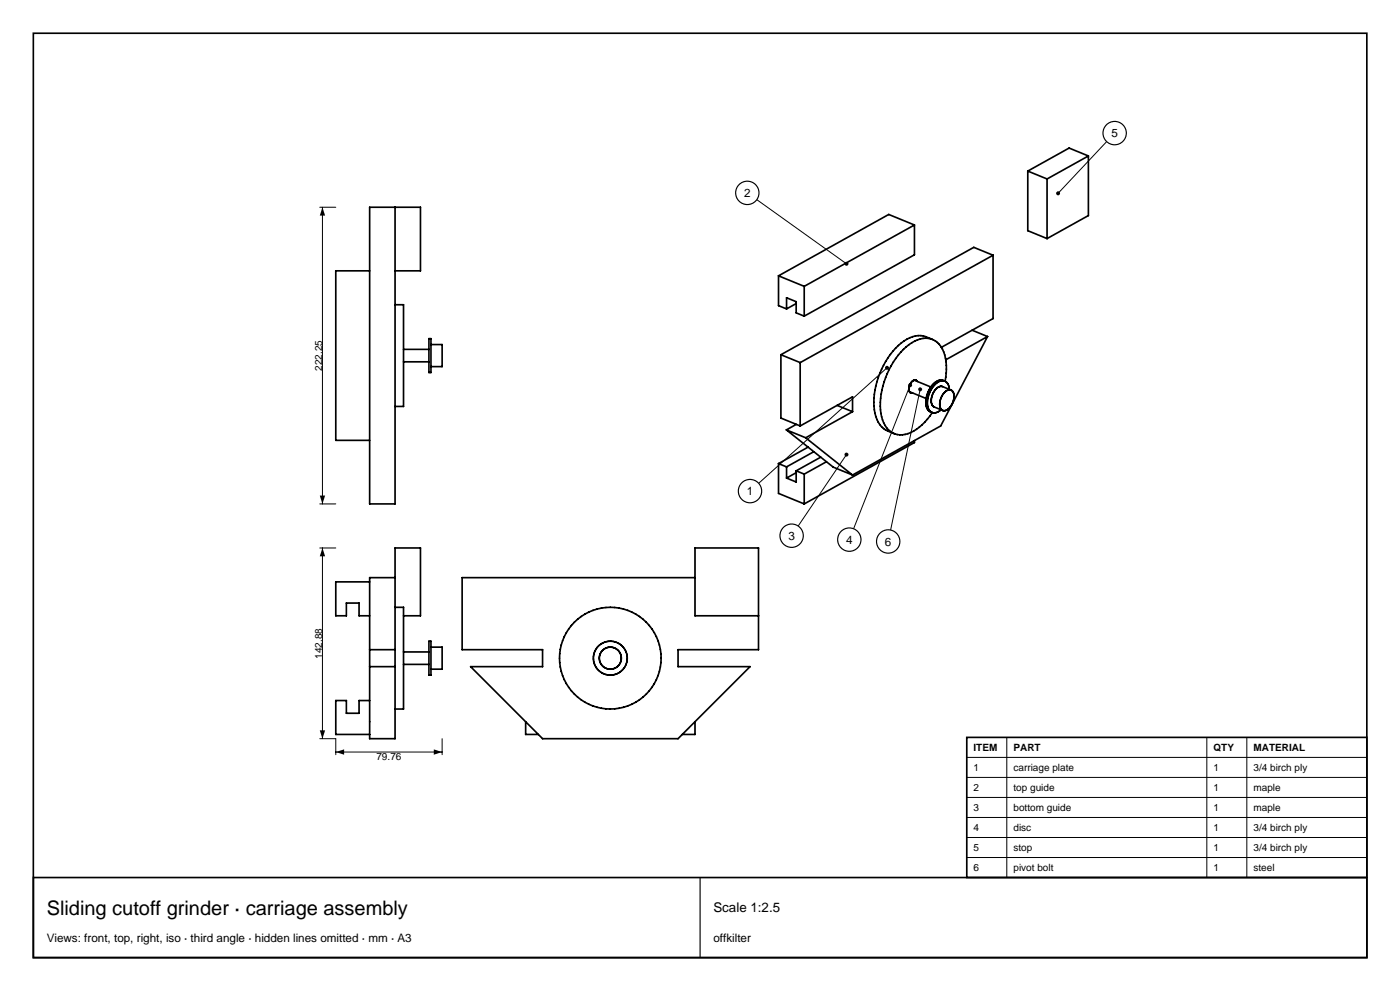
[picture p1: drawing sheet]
<svg xmlns="http://www.w3.org/2000/svg" width="420mm" height="297mm" viewBox="0 0 420 297" stroke-linecap="round" stroke-linejoin="round" font-family="sans-serif">
<g fill="none" stroke="#000" stroke-width=".5">
<path d="M10 10h400.1v277h-400.1zM308.3 51.3v17.8l5.8 2.4M308.3 51.3l5.8 2.3M314.1 53.6v17.9M326.5 46.7v17.9l-12.4 6.9M326.5 46.7l-5.8-2.3-12.4 6.9M326.5 46.7l-12.4 6.9M118.5 62.1v88.9h-7.6v-88.9h15.2v19.1h-7.6M274.3 67.4v9l-33 18.4M274.3 67.4l-7.7-3.1-33 18.4M274.3 67.4l-33 18.4M297.9 76.5l-5.8-2.4-57.8 32.2"/>
<path d="M297.9 76.5l-57.8 32.2M297.9 76.5v19l-15.5 8.6M110.9 81.2h-10.2v50.8h10.2M118.5 91.3h2.6v30.5h-2.6M233.6 82.7v8.9l2.4 1M233.6 82.7l7.7 3.1M236 92.6v-3.4l2.9 1.2v3.4l2.4 1M238.9 91l-2.9 1.6M241.3 85.8v9M291.6 99l4.7 1.9M121.1 104.7h7.6M121.1 108.4h7.6"/>
<path d="M128.7 101.5h.6v10.1h-.6zM129.3 103.3h3.3v6.6h-3.3M234.3 106.3l5.8 2.4M234.3 106.3v19l5.8 2.4M240.1 108.7v19M272.8 117.4l5 2M274.2 113.9l5.1 2.1M274.3 113.9h.5l.4 .4M274.3 113.9a2.63 2.63 0 0 0-1.2 3.8l.7 .1M279.7 101.7a7.7 7.7 0 0 0-9.3 1.1 23.7 23.7 0 0 0-7.9 21.1 7.4 7.4 0 0 0 5.8 6.1M283.4 114.2a3.5 3.5 0 0 0-4.4 2.1 6.2 6.2 0 0 0-.5 6.7l1.1 .6M283.4 114.2a2.67 2.67 0 0 1 1.4 2.5"/>
<path d="M283.4 114.2a4 4 0 0 0-4.2 2.8 5.6 5.6 0 0 0-.1 6.3l.5 .3M283.5 114.3a13.7 13.7 0 0 0-1.7-11.1 6 6 0 0 0-8.2-.5 23.2 23.2 0 0 0-9.1 22.2 5.9 5.9 0 0 0 7.9 5.1 15.1 15.1 0 0 0 7.3-6.3M285.3 116.9l-2.6-1a3.4 3.4 0 0 0-3.2 3.3l-.1 1.5 .5 1 2.9 1.3M285.3 116.9a3.3 3.3 0 0 0-3.3 3.2v1.7l.3 .8 .5 .4M285.3 116.9a3.3 3.3 0 0 1 .1 4.5l-1.4 1.5-1.2 .1M296.3 100.9l-14.1 26.8-26.4 14.7M296.3 100.9l-12.6 6.9M233.6 138.9v9l7.7 3.1M233.6 138.9l2.4 1M235.9 128.8l14.1 11.2 5.8 2.4M235.9 128.8l5.8 2.4M236 139.9v3.4"/>
<path d="M238.9 127.2l-3 1.6M241.7 131.2l14.1 11.2M242.4 134l-8.8 4.9M244.1 135.4l-8.1 4.5M246.2 137l-7.3 4.1M247.9 138.4l-6.6 3.7M251.1 121.5l4.7 1.9M255.8 123.4v-4.5l-15.7 8.8M255.8 123.4l-14.1 7.8M274.3 132v.6l-33 18.4M282.3 122.8a2.67 2.67 0 0 1-2.7 .8M238.9 141.1v3.4l-2.9-1.2"/>
<path d="M238.9 141.1l2.4 1M238.9 141.7l-2.9 1.6M241.3 142.1v8.9M110.9 174.4h-10.2v10.1h3.2v-3.8h3.8v3.8h3.2M118.5 173.1h-7.6v48.3h7.6v-57.2h7.6v20.3h-5M208.5 173.1h-69.9v21.6h24.2v5.1h-21.6l21.6 21.6h40.6l21.6-21.6h-21.6v-5.1h24.2v-30.5h-19.1v20.3h19.1M110.9 199.8h7.6M110.9 194.7h7.6M118.5 182h2.6v30.5h-2.6M121.1 195.4h7.6M121.1 199.1h7.6M128.7 192.2h.6v10.1h-.6z"/>
<path d="M129.3 193.9h3.3v6.7h-3.3M110.9 210h-3.2v3.8h-3.8v-3.8h-3.2v10.1h10.2M157.7 216.3v3.8h3.8M208.5 216.3v3.8h-3.8"/>
<circle cx="183.1" cy="197.3" r="5.1"/>
<circle cx="183.1" cy="197.3" r="15.2"/>
<circle cx="183.1" cy="197.3" r="3.3"/>
</g>
<path d="M95.9 62.1h4.8M96.7 62.1v88.9M266.1 110.2l-38.5 34.6M95.9 151h4.8M95.9 164.2h4.8M96.7 164.2v57.2M95.9 221.4h4.8v4.8M100.7 225.4h31.9M132.6 221.4v4.8" fill="none" stroke="#000" stroke-width=".3"/>
<g fill="#000">
<path d="M96.7 62.1l.8 2.5h-1.6zM95.9 148.5h1.6l-.8 2.5zM96.7 164.2l.8 2.5h-1.6zM95.9 218.9h1.6l-.8 2.5zM100.7 225.4l2.5-.8v1.6zM130.1 224.6l2.5 .8-2.5 .8z"/>
<circle cx="266.1" cy="110.2" r=".6"/>
</g>
<circle cx="225" cy="147.2" r="3.5" fill="#fff" stroke="#000" stroke-width=".35"/>
<path d="M253.9 136.2l-14.4 21.4" fill="none" stroke="#000" stroke-width=".3"/>
<circle cx="253.9" cy="136.2" r=".6" fill="#000"/>
<circle cx="237.5" cy="160.5" r="3.5" fill="#fff" stroke="#000" stroke-width=".35"/>
<path d="M273 115.5l-16.9 43" fill="none" stroke="#000" stroke-width=".3"/>
<circle cx="273" cy="115.5" r=".6" fill="#000"/>
<circle cx="254.8" cy="161.7" r="3.5" fill="#fff" stroke="#000" stroke-width=".35"/>
<path d="M276 116.7l-8.8 42.2" fill="none" stroke="#000" stroke-width=".3"/>
<circle cx="276" cy="116.7" r=".6" fill="#000"/>
<circle cx="266.5" cy="162.3" r="3.5" fill="#fff" stroke="#000" stroke-width=".35"/>
<path d="M332 42.4l-14.6 15.5" fill="none" stroke="#000" stroke-width=".3"/>
<circle cx="317.4" cy="57.9" r=".6" fill="#000"/>
<circle cx="334.4" cy="39.9" r="3.5" fill="#fff" stroke="#000" stroke-width=".35"/>
<path d="M227 59.8l26.9 19.3" fill="none" stroke="#000" stroke-width=".3"/>
<circle cx="253.9" cy="79.1" r=".6" fill="#000"/>
<circle cx="224.2" cy="57.8" r="3.5" fill="#fff" stroke="#000" stroke-width=".35"/>
<path d="M290 221h120.1v42h-120.1z" fill="#fff" stroke="#000" stroke-width=".5"/>
<path d="M290 227h120.1M290 233h120.1M290 239h120.1M302 221v42M362 221v42M374 221v42M290 245h120.1M290 251h120.1M290 257h120.1" fill="none" stroke="#000" stroke-width=".3"/>
<path d="M10 263h400.1v24h-400.1z" fill="none" stroke="#000" stroke-width=".5"/>
<path d="M210 263v24" fill="none" stroke="#000" stroke-width=".35"/>
<text font-size="6" x="14" y="274.2">Sliding cutoff grinder · carriage assembly</text>
<text font-size="4" x="214" y="273.4">Scale 1:2.5</text>
<g font-size="3.5">
<text x="333.4" y="41.2">5</text>
<text x="223.2" y="59.1">2</text>
<text x="224" y="148.4">1</text>
<text x="236.5" y="161.8">3</text>
<text x="253.8" y="163">4</text>
<text x="265.5" y="163.5">6</text>
<text x="14" y="282.3">Views: front, top, right, iso · third angle · hidden lines omitted · mm · A3</text>
<text x="214" y="282.3">offkilter</text>
</g>
<g font-size="3">
<text x="96.6" y="111.2" transform="rotate(-90 96.6 111.2)">222.25</text>
<text x="96.6" y="197.4" transform="rotate(-90 96.6 197.4)">142.88</text>
<text x="112.9" y="227.7">79.76</text>
<text x="292" y="225.1">ITEM</text>
<text x="304" y="225.1">PART</text>
<text x="364" y="225.1">QTY</text>
<text x="376" y="225.1">MATERIAL</text>
<text x="292" y="231.1">1</text>
<text x="304" y="231.1">carriage plate</text>
<text x="364" y="231.1">1</text>
<text x="376" y="231.1">3/4 birch ply</text>
<text x="292" y="237.1">2</text>
<text x="304" y="237.1">top guide</text>
<text x="364" y="237.1">1</text>
<text x="376" y="237.1">maple</text>
<text x="292" y="243.1">3</text>
<text x="304" y="243.1">bottom guide</text>
<text x="364" y="243.1">1</text>
<text x="376" y="243.1">maple</text>
<text x="292" y="249.1">4</text>
<text x="304" y="249.1">disc</text>
<text x="364" y="249.1">1</text>
<text x="376" y="249.1">3/4 birch ply</text>
<text x="292" y="255.1">5</text>
<text x="304" y="255.1">stop</text>
<text x="364" y="255.1">1</text>
<text x="376" y="255.1">3/4 birch ply</text>
<text x="292" y="261.1">6</text>
<text x="304" y="261.1">pivot bolt</text>
<text x="364" y="261.1">1</text>
<text x="376" y="261.1">steel</text>
</g>
</svg>
